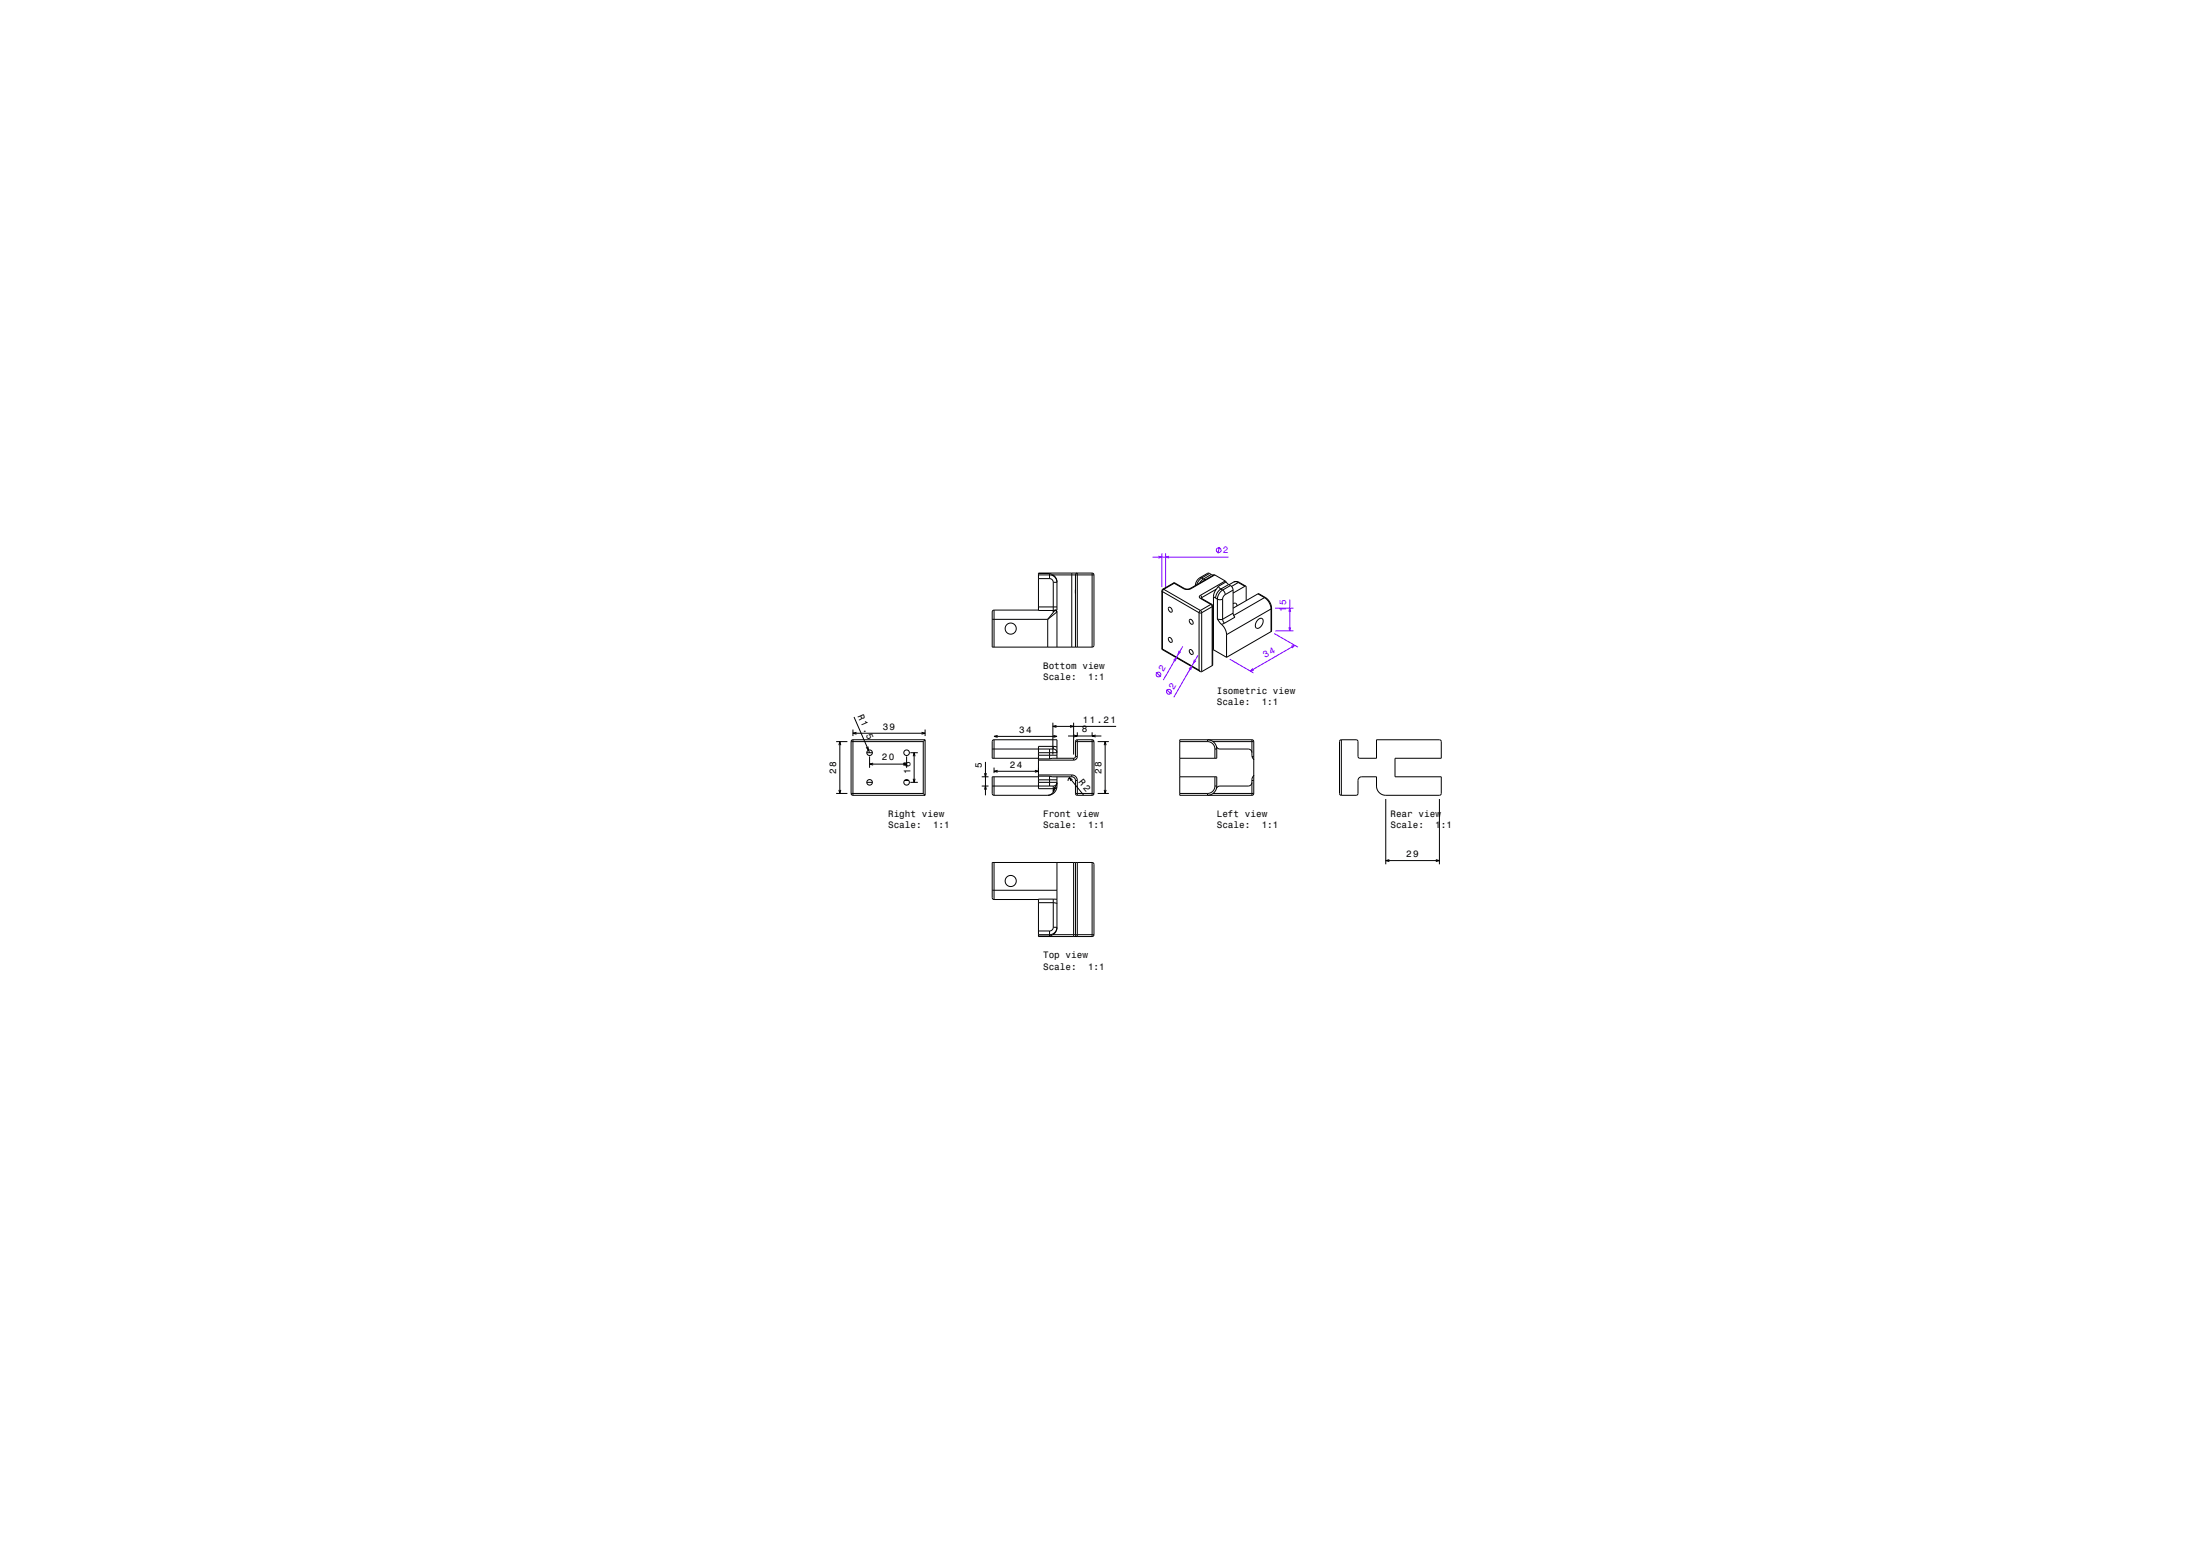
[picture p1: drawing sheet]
<svg xmlns="http://www.w3.org/2000/svg" width="1189mm" height="841mm" viewBox="0 0 1189 841" stroke-linecap="round" stroke-linejoin="round" font-family="sans-serif">
<g fill="none" stroke="#000" stroke-width=".54">
<path d="M561 311h8l2 1v2l-2 1M561 310h6M561 313h6M567 310l2 1M567 313h2v2M567 310v3M569 311l1 1 1 2v16h-1M569 311h22M569 315v16l1-1h1M579 310v40M581 318v3M590 310l1 1"/>
<path d="M590 310h-29v20h9M590 310v40M591 311v38l-1 1M628 319v1M628 319v32M628 320v31M628 320l20 11M628 318h1M628 318v1M629 318l-1 2M629 318l20 12M634 315h1"/>
<path d="M634 315l-6 3M635 315l5 3M635 315l-6 3M635 315h.1M640 318h2h2M640 318h.1M640 318h3M643 318h1M648 312h1M648 312l-1 2-1 2M649 312l-1 2-1 2M649 312l1 1"/>
<path d="M650 313h2M650 313l-2 2M652 313l-9 5M654 310h-1l-5 2M654 310l-5 2M654 310h1M655 310h1M655 310l-5 3M656 310l1 1M656 310l-4 3M657 311l-13 7M657 311l5 3"/>
<path d="M657 318l-1 4M657 318l-8 5M658 317l2 1M658 317l-1 1M660 318l-2 2-1 3M660 318l1 1M661 319l-2 2-1 3M661 319l1 2M662 314h1M662 314l-13 8M663 314l1 2M663 314l-5 3"/>
<path d="M664 316l-4 2M664 316h1M665 316l1 3M665 316l-4 3M666 319l-4 2M666 319v12M667 314l2 1M667 314l3 1M667 314l-3 2M669 315l4 2M669 315l-3 2M670 315h-1"/>
<path d="M670 315l3 2M673 317l-7 3M673 317h.1M673 317l1 7M536 335h30M537 330h-1v20h54M537 330v20M537 330h24M561 328h10M566 335v15M570 330l1 1M570 330h.1"/>
<path d="M570 330l-4 5M571 331l-5 4M571 330v20M571 330v1M632 328a1.3 1.3 0 0 1 1 1 1.3 1.3 0 0 1 0 2l-1-2zM643 335a1.3 1.3 0 0 1 2 0 1.3 1.3 0 0 1-1 2l-1-1zM648 331h1M648 331v31M649 322h-1l1 1M649 330v1M649 322v1M649 330l-1 1"/>
<path d="M649 323l5 3M649 323h.1M649 323l6 3M649 331v32M654 326l1 2M654 326l-5 4M655 326h-1M655 326v1M655 328l-6 3M655 328v32M655 327v1M655 327v33"/>
<path d="M656 322l1 1M656 322v29M657 323l1 1M658 324h3M658 334l2 3M658 334h3M658 324v10M660 337l2 3 1 3M661 334l1 3M661 324v10M662 337h-2M662 321l-1 3"/>
<path d="M666 326h2l1 1M666 331l1 2-5 4M666 331l-5 3M680 335l1-1 2 1-1 2-1 2a1.7 1.7 0 0 1-3 0 1.7 1.7 0 0 1 1-3zM680 321l4 2M680 321l-14 8M680 321l3 2M683 323l3 2 1 4M683 323l-16 9M684 323h-1M684 323a7 7 0 0 1 3 6M687 329l-24 14"/>
<path d="M687 329v12M687 329h.1M581 350v-39l1-1v40M628 351l21 12M628 351h.1M628 351l20 11M632 344a1.3 1.3 0 0 1 1 1 1.3 1.3 0 0 1 0 2l-1-1zM643 351a1.3 1.3 0 0 1 2 1 1.3 1.3 0 0 1-1 1l-1-1zM655 360l-6 3M656 351h-1M656 351l7 4M663 343v12"/>
<path d="M687 341l-24 14M648 362l1 1M649 363h.1M461 400l-1 1M461 394v4M461 400v30M461 400h39M461 396h39M462 387l8 20M463 396h-2l2 1M498 396h2l-2 1M500 394v4"/>
<path d="M500 400v30M500 400l-1 1M537 400h-1v10h25M537 400v10M537 400h34v10M537 398h34M539 397l-2 1h2M569 390v18M569 392h34M569 397l2 1h-2M571 392h-2l2 1M577 398h18"/>
<path d="M578 392h2l-2 1M580 390v18M580 397l2 1h-2M582 400l-1 1M582 396v2M582 400v9M582 400h8M590 400l1 1M590 396v2M590 400v30M592 397l-2 1h2M677 400l1 1"/>
<path d="M677 400v8l1 3M677 400h-39v30h39M725 400l-1 1v28l1 1M725 400h9v9l1 1h9v-10h34l1 1v9h-25v10h25v9h-1h-30l-2-1-2-1v-7h-8h-1l-1 1v8l-9 1M725 400v30M452 401h6M453 403l1-2v2M454 401v28M460 401h39M460 401v28M468 407h3M469 403v2l-1-1"/>
<path d="M470 409v6M470 413h20M472 412l-2 1h2M488 412l2 1h-2M490 409v6M492 407h4M494 409v-2l1 2M494 407v16M499 401v28M531 420h3M532 418l1 2v-2M533 412v18"/>
<path d="M536 405h33M537 415v3M537 420v10M537 417h24M539 416l-2 1h2M559 416l2 1h-2M561 420h-25v9l1 1M561 419h18M561 411h19M561 419h6M561 410h6M561 408h10"/>
<path d="M567 419l12 1M567 405v5M567 419v6M569 403h-8v23h9M569 405h2v2h-10M569 403l2 1M569 403v2M571 420v6M579 420h2v2M579 419a3 3 0 0 1 3 3M579 419v1M580 410h-13"/>
<path d="M580 410v1M581 409l-1 1M581 401h10M581 401v8M581 409h1M582 409v1l-2 1M591 401v28M593 401h6M597 403v-2l1 2M597 401v28M638 401h15M638 420h20v5"/>
<path d="M653 401l3 1 1 3M653 401v-1l3 1 1 1 1 3M656 401h22M657 405h1M657 405v5M657 420v5M657 403l2 2h16h1l1 2M658 405v5h-20M677 409h1M678 419l-1 2v9M678 401v28M452 429h6"/>
<path d="M453 427l1 2v-2M460 429l1 1M460 429h39M461 430h39M468 423h3M489 422h2M492 423h4M494 421v2l1-2M499 429l1 1M531 425h3M532 427l1-2v2M536 425h33"/>
<path d="M537 430h29M561 423h10v1l-2 1M561 421h10M569 425v3M570 426l-1 2M570 426h.1M570 426h1M570 426l-1 3-3 1M571 426l-2 3-3 1M571 425l-1 1M571 423l-1 3M577 422l1-2 8 9"/>
<path d="M580 421l-2-1 1 2M581 429l1 1M581 429h10M581 422v7M581 422h1M582 422v8M582 430h8M591 429l-1 1M593 429h6M597 427v2l1-2M638 429h15M656 429h22"/>
<path d="M657 425l-1 2-3 2M657 425h1M658 425l-1 2-1 2-3 1v-1M677 423l-1 1-1 1h-16l-2 1M677 422h1M678 429l-1 1M749 432v35M778 432v35M537 466v20M571 466v35l-1 3-1 1M580 466v40M581 466v39l1 1v-40"/>
<path d="M590 466l1 1v38M590 466h-54v19l1 1M590 466v40M749 465h29M751 464l-2 1h2M776 464l2 1h-2M536 481h35M537 486h24M561 488h10M569 486h2M569 486h-8v20h29M569 486v15"/>
<path d="M561 506h6M561 503h6M567 503v3M569 505l-2 1M569 505h22M569 501h2l-1 2-1 1-8 1M569 501v1l-2 1M591 505l-1 1"/>
<circle cx="546" cy="340" r="3"/>
<circle cx="470" cy="407" r="1.5"/>
<circle cx="490" cy="407" r="1.5"/>
<circle cx="470" cy="423" r="1.5"/>
<circle cx="490" cy="423" r="1.5"/>
<circle cx="546" cy="476" r="3"/>
</g>
<g fill="none" stroke="#8000ff" stroke-width=".54">
<path d="M628 299v18M630 299v18M659 295l-1 4M623 301h41M626 300l2 1h-2M632 300l-2 1h2M689 329h10M697 339v2l1-2M697 330v-1l1 1M697 324v17M634 357l2-2-1 2M637 352v1l1-1"/>
<path d="M639 349l-10 18M646 356l-1 2 1-1M647 354l-13 23M665 356l12 7M689 342l13 8M689 341h10M698 349h2l-2 1M700 349l-24 13M625 363l2 3M630 372l3 3M643 361l1-1-1 2M677 361l-1 1h2"/>
<circle cx="659" cy="297" r="1.3"/>
<circle cx="626" cy="364" r="1.3"/>
<circle cx="632" cy="374" r="1.3"/>
</g>
<path d="M0 0h1189v841h-1189" fill="none" stroke="#fff" stroke-width=".54"/>
<g font-size="5.1" fill="#8000ff">
<text x="684" y="355" transform="rotate(-30 684 355)">34</text>
<text x="629" y="363" transform="rotate(-60 629 363)">2</text>
<text x="634" y="373" transform="rotate(-60 634 373)">2</text>
</g>
<g font-size="5.1">
<text x="463" y="386" transform="rotate(67 463 386)">R 1.5</text>
<text x="583" y="423" transform="rotate(51 583 423)">R 2</text>
</g>
<g font-size="5" fill="#8000ff">
<text x="661" y="299">2</text>
<text x="695" y="331" transform="rotate(-90 695 331)">15</text>
</g>
<g font-size="5">
<text x="564" y="361">Bottom view</text>
<text x="564" y="367">Scale:</text>
<text x="588" y="367">1:1</text>
<text x="658" y="375">Isometric view</text>
<text x="658" y="381">Scale:</text>
<text x="682" y="381">1:1</text>
<text x="477" y="394">39</text>
<text x="551" y="396">34</text>
<text x="585" y="396">8</text>
<text x="585" y="390">11.21</text>
<text x="477" y="411">20</text>
<text x="452" y="418" transform="rotate(-90 452 418)">28</text>
<text x="492" y="418" transform="rotate(-90 492 418)">16</text>
<text x="531" y="415" transform="rotate(-90 531 415)">5</text>
<text x="546" y="415">24</text>
<text x="595" y="418" transform="rotate(-90 595 418)">28</text>
<text x="480" y="441">Right view</text>
<text x="564" y="441">Front view</text>
<text x="658" y="441">Left view</text>
<text x="751" y="441">Rear view</text>
<text x="480" y="447">Scale:</text>
<text x="504" y="447">1:1</text>
<text x="564" y="447">Scale:</text>
<text x="588" y="447">1:1</text>
<text x="658" y="447">Scale:</text>
<text x="682" y="447">1:1</text>
<text x="751" y="447">Scale:</text>
<text x="776" y="447">1:1</text>
<text x="760" y="463">29</text>
<text x="564" y="518">Top view</text>
<text x="564" y="524">Scale:</text>
<text x="588" y="524">1:1</text>
</g>
</svg>
